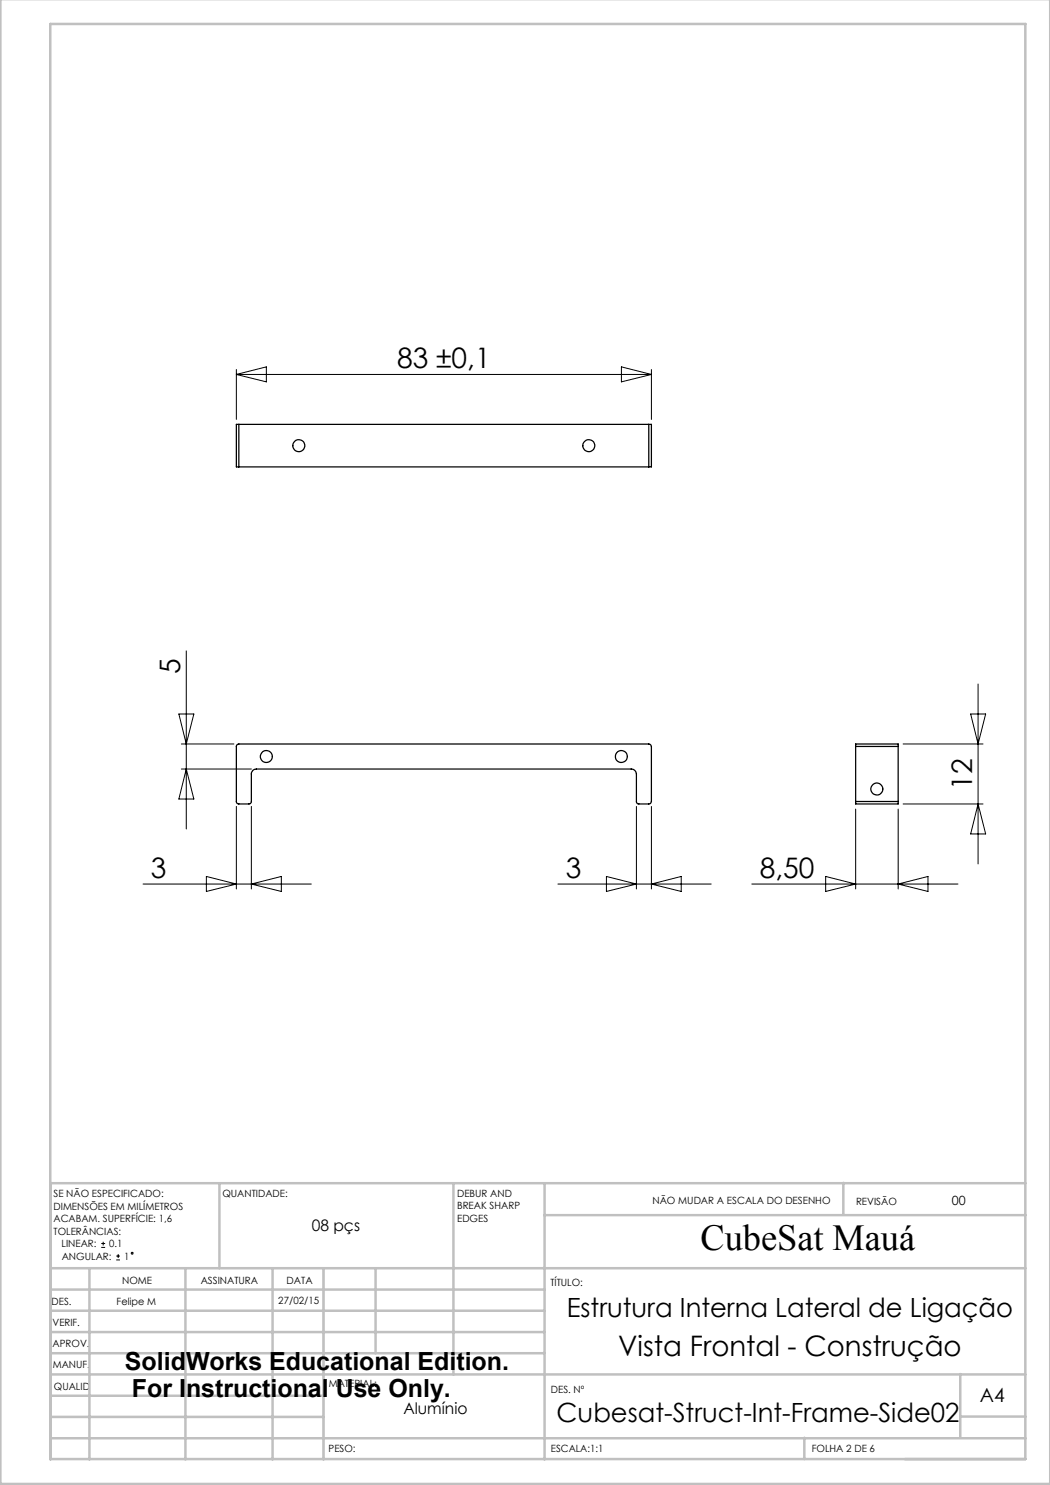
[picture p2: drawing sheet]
<svg xmlns="http://www.w3.org/2000/svg" width="210mm" height="297mm" viewBox="0 0 210 297" stroke-linecap="round" stroke-linejoin="round" font-family="sans-serif">
<g fill="none" stroke="#000" stroke-width=".2">
<path d="M47.3 73.9v10M47.3 74.9h83M47.3 74.9l6-1.5v3zM124.3 73.4l6 1.5-6 1.5zM130.3 73.9v10M37.3 130.2v35.6M195.6 136.8v36M35.8 142.8h3l-1.5 6zM36.3 153.8h14M36.3 148.8h10.5M37.3 153.8l1.5 6h-3zM180.6 148.8h16"/>
<path d="M194.1 142.8h3l-1.5 6zM28.6 176.8h33.7M41.3 175.3l6 1.5-6 1.5zM47.3 161.3v16.5M50.3 161.3v16.5M50.3 176.8l6-1.5v3zM111.6 176.8h30.6M121.3 175.3l6 1.5-6 1.5zM127.3 161.3v16.5M130.3 161.3v16.5M130.3 176.8l5.9-1.5v3zM150.4 176.8h41.2"/>
<path d="M165.1 175.3l6 1.5-6 1.5zM171.1 161.8v16M179.6 161.8v16M179.6 176.8l6-1.5v3zM180.6 160.8h16M195.6 160.8l1.5 6h-3zM20.2 249.5h.8M20.2 248.7h.8M20.6 248.4v.7M23.2 252h.8M23.2 251.2h.8M23.6 250.8v.8"/>
<circle cx="26.4" cy="250.6" r=".19"/>
</g>
<g fill="none" stroke="#c0c0c0" stroke-width=".5">
<path d="M.1 -.1v296.9h209.9v-296.9M10.1 4.8h195v287h-195zM43.9 236.6v17M90.7 236.6v38.3M108.9 236.6v55.3M168.7 236.6v6.3M205.1 236.6h-195v55.3M10.1 253.6h195M10.1 257.9h98.8M17.9 253.6v38.3M37.1 253.6v38.3M54.5 253.6v38.3"/>
<path d="M64.7 253.6v38.3M75.1 253.6v17M108.9 243h96.2M10.1 270.6h98.8M10.1 266.4h98.8M10.1 262.1h98.8M10.1 279.1h54.6M10.1 274.9h195M192.1 274.8v12.7M10.1 287.7h195M10.1 283.4h54.6M160.9 287.5v4.3"/>
<path d="M192.1 283.3h13"/>
</g>
<g fill="none" stroke="#000" stroke-width=".25">
<path d="M47.8 84.9h-.5v8.5h.5M47.8 84.9v8.5M47.8 84.9h82M47.8 93.4h82M129.8 84.9h.5v8.5h-.5M129.8 84.9v8.5M47.4 148.9l.4-.1h82l.3 .1 .2 .4v11l-.3 .5h-2.3l-.4-.3v-5.7a1.02 1.02 0 0 0-1-1h-75a.96 .96 0 0 0-1 1l-.1 5.7-.4 .3-2.3-.1-.2-.3v-11.2zM171.1 149.3v-.5h8.5v.5M171.1 149.3h8.5M171.1 149.3v11M179.6 149.3v11M171.1 160.3v.5h8.5v-.5"/>
<path d="M171.1 160.3h8.5"/>
<circle cx="59.8" cy="89.1" r="1.21"/>
<circle cx="117.8" cy="89.1" r="1.21"/>
<circle cx="53.3" cy="151.3" r="1.21"/>
<circle cx="124.3" cy="151.3" r="1.21"/>
<circle cx="175.4" cy="157.8" r="1.2"/>
</g>
<text font-size="7.3" x="140.1" y="249.9">CubeSat Mauá</text>
<g font-size="5.6">
<text x="79.4" y="73.6">83 ±0,1</text>
<text x="36.1" y="134.8" transform="rotate(-90 36.1 134.8)">5</text>
<text x="194.4" y="157.9" transform="rotate(-90 194.4 157.9)">12</text>
<text x="30.2" y="175.6">3</text>
<text x="113.2" y="175.6">3</text>
<text x="151.9" y="175.6">8,50</text>
<text x="123.7" y="271.3">Vista Frontal - Construção</text>
</g>
<g font-size="5.3">
<text x="113.3" y="263.5">Estrutura Interna Lateral de Ligação</text>
<text x="111.3" y="284.3">Cubesat-Struct-Int-Frame-Side02</text>
</g>
<g font-size="5">
<text x="25" y="273.9">SolidWorks Educational Edition.</text>
<text x="26.4" y="279.4">For Instructional Use Only.</text>
</g>
<text font-size="3.9" x="196" y="280.4">A4</text>
<g font-size="3.2">
<text x="62.3" y="246.3">08 pçs</text>
<text x="80.7" y="282.8">Alumínio</text>
</g>
<text font-size="2.5" x="190.4" y="240.9">00</text>
<g font-size="2">
<text x="10.7" y="239.5">SE NÃO ESPECIFICADO:</text>
<text x="44.5" y="239.5">QUANTIDADE:</text>
<text x="91.4" y="239.4">DEBUR AND</text>
<text x="10.7" y="242">DIMENSÕES EM MILÍMETROS</text>
<text x="10.7" y="244.5">ACABAM. SUPERFÍCIE: 1,6</text>
<text x="91.4" y="241.9">BREAK SHARP</text>
<text x="91.4" y="244.4">EDGES</text>
<text x="130.5" y="240.8">NÃO MUDAR A ESCALA DO DESENHO</text>
<text x="171.2" y="241">REVISÃO</text>
<text x="10.7" y="247">TOLERÂNCIAS:</text>
<text x="12.3" y="249.5">LINEAR:</text>
<text x="12.3" y="252">ANGULAR:</text>
<text x="21.8" y="249.5">0.1</text>
<text x="24.8" y="252">1</text>
<text x="24.4" y="256.9">NOME</text>
<text x="40.1" y="256.8">ASSINATURA</text>
<text x="57.3" y="256.8">DATA</text>
<text x="110.1" y="257.1">TÍTULO:</text>
<text x="10.3" y="260.9">DES.</text>
<text x="23.3" y="261">Felipe M</text>
<text x="55.7" y="260.8">27/02/15</text>
<text x="10.5" y="269.3">APROV.</text>
<text x="10.5" y="265.2">VERIF.</text>
<text x="10.6" y="273.6">MANUF.</text>
<text x="10.8" y="278">QUALID</text>
<text x="65.8" y="277.4">MATERIAL:</text>
<text x="110.2" y="278.5">DES. Nº</text>
<text x="65.7" y="290.4">PESO:</text>
<text x="110.2" y="290.5">ESCALA:1:1</text>
<text x="162.4" y="290.4">FOLHA 2 DE 6</text>
</g>
</svg>
